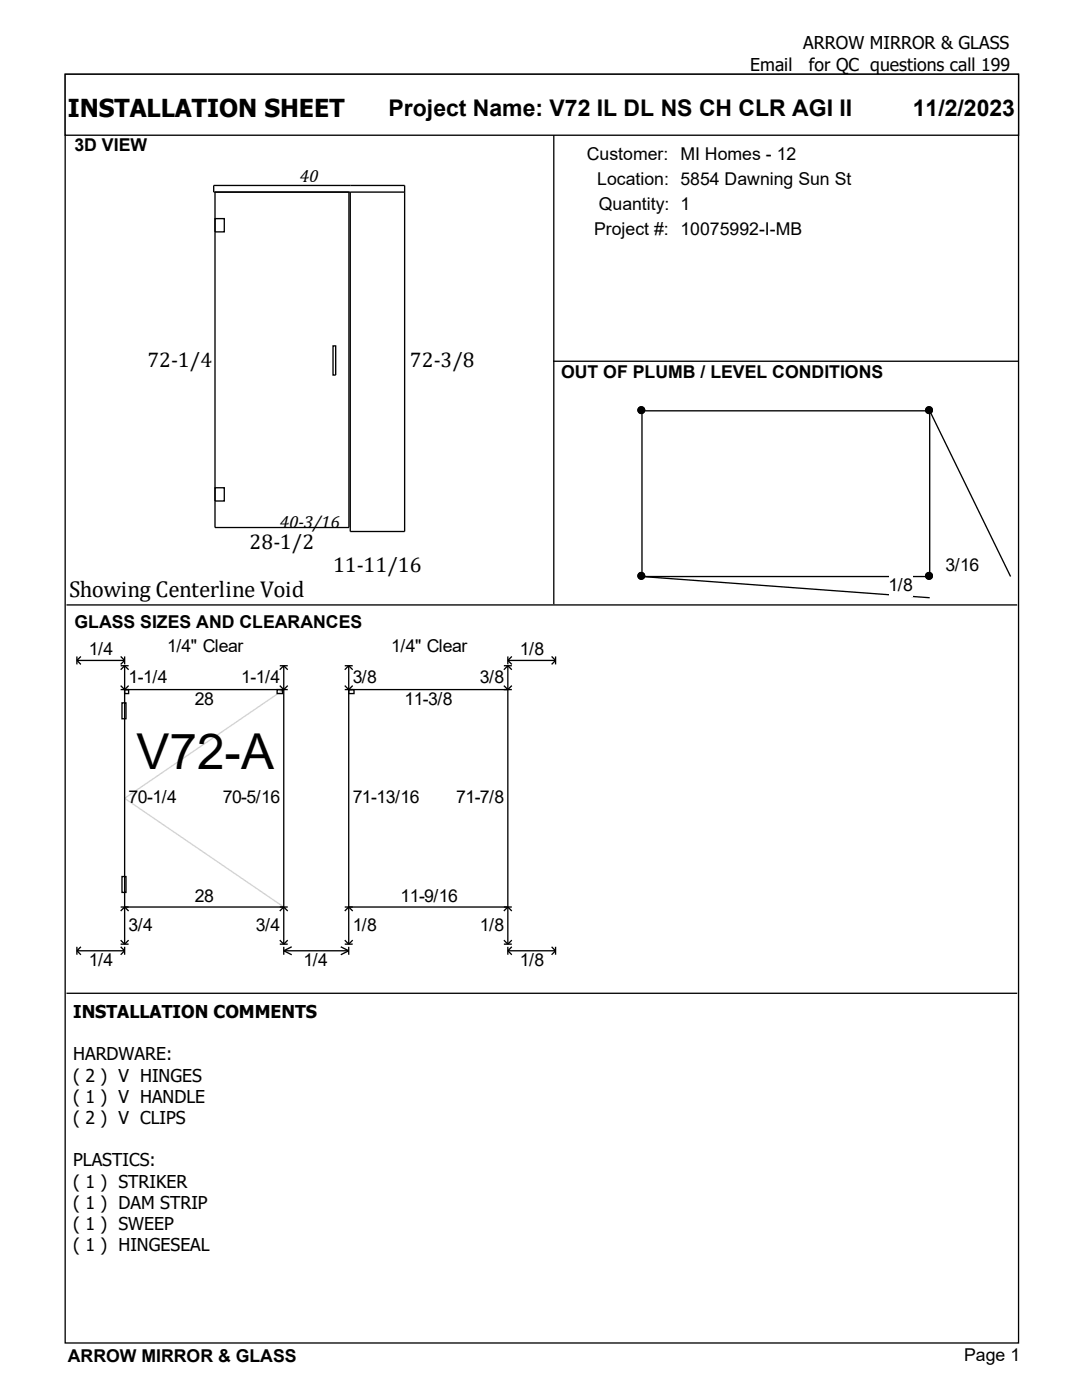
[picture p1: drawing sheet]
<svg xmlns="http://www.w3.org/2000/svg" width="216mm" height="279mm" viewBox="0 0 216 279" stroke-linecap="round" stroke-linejoin="round" font-family="sans-serif">
<g fill="#fff" stroke="#000" stroke-width=".26">
<path d="M13 14.8h190.2v253.2h-190.2z"/>
<path d="M13 14.8h190.2v12.2h-190.2z"/>
</g>
<path d="M13.5 30.7h96.7v89.4h-96.7z" fill="#fff"/>
<path d="M42.9 38.3v67h26.7v-67M69.9 38.3v67.8h10.8v-69.1h-38.1v1.3h38.1M110.5 27v93.6M42.9 43.6h1.9v2.7h-1.9zM66.5 69h.5v5.9h-.5zM110.4 72.1h92.8M42.9 97.3h1.9v2.7h-1.9z" fill="none" stroke="#000" stroke-width=".26"/>
<path d="M110.9 77h91.9v43.1h-91.9z" fill="#fff"/>
<g fill="#000" stroke="#000" stroke-width=".26">
<circle cx="128" cy="81.9" r=".66"/>
<circle cx="128" cy="114.9" r=".66"/>
<circle cx="185.4" cy="114.9" r=".66"/>
</g>
<path d="M128.1 82v33.1M128.1 115.1h57.4M128.1 115.1l57.4 4.2" fill="none" stroke="#000" stroke-width=".26"/>
<path d="M177.3 114.8h4.8v4.2h-4.8z" fill-rule="evenodd" fill="#fff"/>
<g fill="#000" stroke="#000" stroke-width=".26">
<circle cx="185.4" cy="81.9" r=".66"/>
<circle cx="185.4" cy="114.9" r=".66"/>
</g>
<path d="M185.5 115.1v-33.1l16.1 33.1" fill="none" stroke="#000" stroke-width=".26"/>
<path d="M188.7 110.8h6.6v4.3h-6.6z" fill-rule="evenodd" fill="#fff"/>
<g fill="#000" stroke="#000" stroke-width=".26">
<circle cx="128" cy="81.9" r=".66"/>
<circle cx="185.4" cy="81.9" r=".66"/>
</g>
<path d="M128.1 82h57.4M13.3 120.7h189.7" fill="none" stroke="#000" stroke-width=".26"/>
<path d="M14.3 126.8h187.4v68.8h-187.4z" fill="#fff"/>
<path d="M56.6 137.6l-31.7 21.7 31.7 21.7" fill="none" stroke="#d3d3d3" stroke-width=".26"/>
<g fill="none" stroke="#000" stroke-width=".26">
<path d="M15.3 131.8h9.6M15.3 131.8l.8 .8M15.3 131v1.6M16.1 131l-.8 .8M24.1 132.9h1.6M24.1 131l.8 .8M24.1 137.6h33.3M24.1 136.8l.8 .8 .8-.8M24.9 131v1.6M24.9 132.9v55.5M24.9 132.9l.8 .8M24.9 137.6h.8v.8h-.8z"/>
<path d="M24.9 131.8l-.8 .8M24.9 132.9l-.8 .8M55.3 137.6h1.1v.8h-1.1zM55.8 132.9h1.6M55.8 136.8l.8 .8 .8-.8M56.6 132.9l.8 .8M56.6 132.9l-.8 .8M56.6 132.9v55.5M68.8 132.9h1.6M68.8 137.6h33.3M68.8 136.8l.8 .8 .8-.8M69.6 132.9l.8 .8"/>
<path d="M69.6 137.6h1v.8h-1zM69.6 132.9l-.8 .8M69.6 132.9v55.5M100.5 136.8l.8 .8 .8-.8M100.5 132.9h1.6M101.3 132.9l-.8 .8M101.3 131.8h9.6M101.3 131v1.6M101.3 132.9v55.5M101.3 131.8l.8 .8M101.3 132.9l.8 .8M102.1 131l-.8 .8"/>
<path d="M110.1 131l.8 .8M110.9 131.8l-.8 .8M110.9 131v1.6M24.3 140.3h.8v3.1h-.8zM24.3 174.9h.8v3.2h-.8zM13.3 198.2h189.7M15.3 189.7h9.6M15.3 189.7l.8 .8M15.3 189v1.5M16.1 189l-.8 .7M24.1 181h33.3M24.1 189l.8 .7"/>
<path d="M24.1 188.4h1.6M24.1 187.6l.8 .8M24.1 181.8l.8-.8 .8 .8M24.9 189v1.5M24.9 189.7l-.8 .8M25.7 187.6l-.8 .8M55.8 188.4h1.6M55.8 187.6l.8 .8M55.8 181.8l.8-.8 .8 .8M56.6 189.7l1.6 .8M56.6 189.7h13M56.6 189v1.5"/>
<path d="M57.4 187.6l-.8 .8M58.2 189l-1.6 .7M68 189l1.6 .7M68.8 181h33.3M68.8 188.4h1.6M68.8 187.6l.8 .8M68.8 181.8l.8-.8 .8 .8M69.6 189.7l-1.6 .8M69.6 189v1.5M70.4 187.6l-.8 .8M100.5 188.4h1.6M100.5 187.6l.8 .8"/>
<path d="M100.5 181.8l.8-.8 .8 .8M101.3 189.7h9.6M101.3 189v1.5M101.3 189.7l.8 .8M102.1 187.6l-.8 .8M102.1 189l-.8 .7M110.1 189l.8 .7M110.9 189.7l-.8 .8M110.9 189v1.5"/>
</g>
<text font-size="9.9" x="27.2" y="153.4">V72-A</text>
<text font-size="4.9" x="13.5" y="23.3">INSTALLATION SHEET</text>
<g font-size="4.6">
<text x="77.5" y="23.1">Project Name: V72 IL DL NS CH CLR AGI II</text>
<text x="182.1" y="23.1">11/2/2023</text>
<text x="13.8" y="119.2">Showing Centerline Void</text>
</g>
<g font-size="4.2">
<text x="29.4" y="73.3">72-1/4</text>
<text x="81.8" y="73.3">72-3/8</text>
<text x="49.8" y="109.6">28-1/2</text>
<text x="66.5" y="114.1">11-11/16</text>
</g>
<g font-size="3.5">
<text x="160.3" y="9.9">ARROW MIRROR &amp; GLASS</text>
<text x="149.7" y="14.1">Email</text>
<text x="161.4" y="14.1">for QC questions call 199</text>
<text x="14.9" y="30.2">3D VIEW</text>
<text x="117.1" y="31.9">Customer: MI Homes - 12</text>
<text x="59.8" y="36.4">40</text>
<text x="119.2" y="36.9">Location: 5854 Dawning Sun St</text>
<text x="119.5" y="41.9">Quantity: 1</text>
<text x="118.5" y="46.9">Project #: 10075992-I-MB</text>
<text x="112" y="75.3">OUT OF PLUMB / LEVEL CONDITIONS</text>
<text x="55.9" y="105.4">40-3/16</text>
<text x="188.7" y="114">3/16</text>
<text x="177.3" y="117.9">1/8</text>
<text x="14.9" y="125.3">GLASS SIZES AND CLEARANCES</text>
<text x="17.7" y="130.7">1/4</text>
<text x="33.3" y="130.2">1/4&quot; Clear</text>
<text x="78.1" y="130.2">1/4&quot; Clear</text>
<text x="103.7" y="130.7">1/8</text>
<text x="25.7" y="136.3">1-1/4</text>
<text x="48.2" y="136.3">1-1/4</text>
<text x="70.4" y="136.3">3/8</text>
<text x="95.8" y="136.3">3/8</text>
<text x="38.9" y="140.8">28</text>
<text x="80.7" y="140.8">11-3/8</text>
<text x="25.7" y="160.3">70-1/4</text>
<text x="44.4" y="160.3">70-5/16</text>
<text x="70.4" y="160.3">71-13/16</text>
<text x="91" y="160.3">71-7/8</text>
<text x="38.9" y="179.9">28</text>
<text x="79.9" y="179.9">11-9/16</text>
<text x="25.7" y="185.7">3/4</text>
<text x="51.1" y="185.7">3/4</text>
<text x="70.4" y="185.7">1/8</text>
<text x="95.8" y="185.7">1/8</text>
<text x="17.7" y="192.9">1/4</text>
<text x="60.6" y="192.9">1/4</text>
<text x="103.7" y="192.9">1/8</text>
<text x="14.6" y="203.1">INSTALLATION COMMENTS</text>
<text x="14.6" y="211.6">HARDWARE:</text>
<text x="14.6" y="215.8">( 2 ) V HINGES</text>
<text x="14.6" y="220.1">( 1 ) V HANDLE</text>
<text x="14.6" y="224.3">( 2 ) V CLIPS</text>
<text x="14.6" y="232.8">PLASTICS:</text>
<text x="14.6" y="237">( 1 ) STRIKER</text>
<text x="14.6" y="241.2">( 1 ) DAM STRIP</text>
<text x="14.6" y="245.5">( 1 ) SWEEP</text>
<text x="14.6" y="249.7">( 1 ) HINGESEAL</text>
<text x="13.5" y="271.8">ARROW MIRROR &amp; GLASS</text>
<text x="192.4" y="271.7">Page 1</text>
</g>
</svg>
